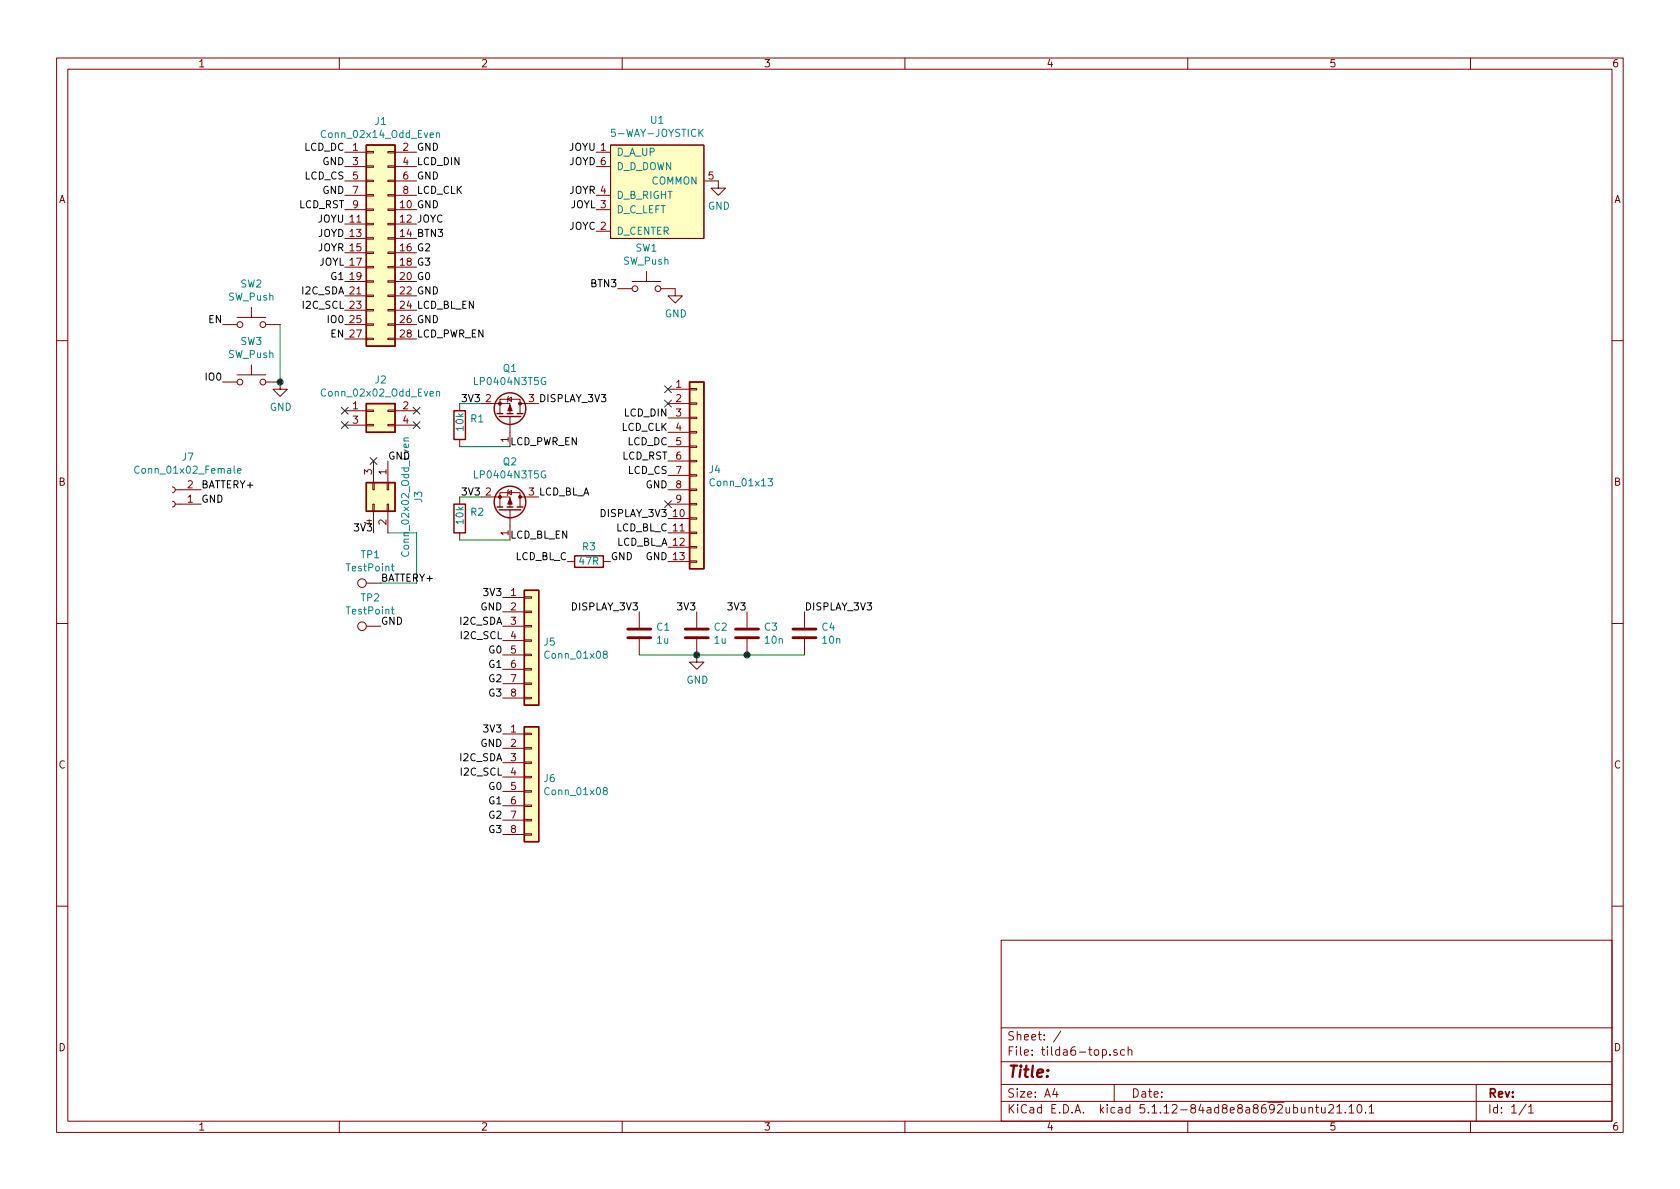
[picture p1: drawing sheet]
EESchema Schematic File Version 4
EELAYER 30 0
EELAYER END
$Descr A4 11693 8268
encoding utf-8
Sheet 1 1
Title ""
Date ""
Rev ""
Comp ""
Comment1 ""
Comment2 ""
Comment3 ""
Comment4 ""
$EndDescr
$Comp
L Connector_Generic:Conn_02x14_Odd_Even J1
U 1 1
P 2600 1650
F 0 "J1" H 2650 2467 50  0000 C CNN
F 1 "Conn_02x14_Odd_Even" H 2650 2376 50  0000 C CNN
F 2 "Connector_PinHeader_1.27mm:PinHeader_2x14_P1.27mm_Vertical_SMD" H 2600 1650 50  0001 C CNN
F 3 "~" H 2600 1650 50  0001 C CNN
	1    2600 1650
	1    0    0    -1  
$EndComp
$Comp
L Connector_Generic:Conn_02x02_Odd_Even J2
U 1 1
P 2600 2850
F 0 "J2" H 2650 3067 50  0000 C CNN
F 1 "Conn_02x02_Odd_Even" H 2650 2976 50  0000 C CNN
F 2 "Connector_PinHeader_1.27mm:PinHeader_2x02_P1.27mm_Vertical_SMD" H 2600 2850 50  0001 C CNN
F 3 "~" H 2600 2850 50  0001 C CNN
	1    2600 2850
	1    0    0    -1  
$EndComp
$Comp
L tilda6:5-WAY-JOYSTICK U1
U 1 1
P 4650 1250
F 0 "U1" H 4575 1675 50  0000 C CNN
F 1 "5-WAY-JOYSTICK" H 4575 1584 50  0000 C CNN
F 2 "tilda6:JOYSTICK-5-WAY" H 4350 1250 50  0001 C CNN
F 3 "" H 4350 1250 50  0001 C CNN
	1    4650 1250
	1    0    0    -1  
$EndComp
$Comp
L power:GND #PWR0101
U 1 1
P 5000 1250
F 0 "#PWR0101" H 5000 1000 50  0001 C CNN
F 1 "GND" H 5005 1077 50  0000 C CNN
F 2 "" H 5000 1250 50  0001 C CNN
F 3 "" H 5000 1250 50  0001 C CNN
	1    5000 1250
	1    0    0    -1  
$EndComp
Text Label 2400 1050 2    50   ~ 0
LCD_DC
Text Label 2400 1150 2    50   ~ 0
GND
Text Label 2400 1350 2    50   ~ 0
GND
Text Label 2900 1050 0    50   ~ 0
GND
Text Label 2900 1250 0    50   ~ 0
GND
Text Label 2900 1450 0    50   ~ 0
GND
Text Label 2400 1250 2    50   ~ 0
LCD_CS
Text Label 2400 1450 2    50   ~ 0
LCD_RST
Text Label 2400 1550 2    50   ~ 0
JOYU
Text Label 2400 1650 2    50   ~ 0
JOYD
Text Label 2400 1750 2    50   ~ 0
JOYR
Text Label 2400 1850 2    50   ~ 0
JOYL
Text Label 2900 1550 0    50   ~ 0
JOYC
Text Label 2900 1150 0    50   ~ 0
LCD_DIN
Text Label 2900 1350 0    50   ~ 0
LCD_CLK
Text Label 2900 1650 0    50   ~ 0
BTN3
Text Label 2900 1750 0    50   ~ 0
G2
Text Label 2900 1850 0    50   ~ 0
G3
Text Label 2900 1950 0    50   ~ 0
G0
Text Label 2400 1950 2    50   ~ 0
G1
Text Label 2400 2050 2    50   ~ 0
I2C_SDA
Text Label 2400 2150 2    50   ~ 0
I2C_SCL
Text Label 2900 2050 0    50   ~ 0
GND
Text Label 2900 2150 0    50   ~ 0
LCD_BL_EN
Text Label 2900 2250 0    50   ~ 0
GND
Text Label 2900 2350 0    50   ~ 0
LCD_PWR_EN
Text Label 2400 2250 2    50   ~ 0
IO0
Text Label 2400 2350 2    50   ~ 0
EN
Text Label 4150 1050 2    50   ~ 0
JOYU
Text Label 4150 1150 2    50   ~ 0
JOYD
Text Label 4150 1450 2    50   ~ 0
JOYL
Text Label 4150 1350 2    50   ~ 0
JOYR
Text Label 4150 1600 2    50   ~ 0
JOYC
$Comp
L Switch:SW_Push SW1
U 1 1
P 4500 2000
F 0 "SW1" H 4500 2285 50  0000 C CNN
F 1 "SW_Push" H 4500 2194 50  0000 C CNN
F 2 "Button_Switch_SMD:SW_Push_1P1T_NO_CK_KMR2" H 4500 2200 50  0001 C CNN
F 3 "~" H 4500 2200 50  0001 C CNN
	1    4500 2000
	1    0    0    -1  
$EndComp
$Comp
L power:GND #PWR0102
U 1 1
P 4700 2000
F 0 "#PWR0102" H 4700 1750 50  0001 C CNN
F 1 "GND" H 4705 1827 50  0000 C CNN
F 2 "" H 4700 2000 50  0001 C CNN
F 3 "" H 4700 2000 50  0001 C CNN
	1    4700 2000
	1    0    0    -1  
$EndComp
Text Label 4300 2000 2    50   ~ 0
BTN3
$Comp
L Connector_Generic:Conn_01x13 J4
U 1 1
P 4850 3300
F 0 "J4" H 4930 3342 50  0000 L CNN
F 1 "Conn_01x13" H 4930 3251 50  0000 L CNN
F 2 "corelib:ER-TFT-1.14" H 4850 3300 50  0001 C CNN
F 3 "~" H 4850 3300 50  0001 C CNN
	1    4850 3300
	1    0    0    -1  
$EndComp
NoConn ~ 4650 2700
NoConn ~ 4650 2800
NoConn ~ 4650 3500
Text Label 4650 2900 2    50   ~ 0
LCD_DIN
Text Label 4650 3000 2    50   ~ 0
LCD_CLK
Text Label 4650 3100 2    50   ~ 0
LCD_DC
Text Label 4650 3200 2    50   ~ 0
LCD_RST
Text Label 4650 3300 2    50   ~ 0
LCD_CS
Text Label 4650 3400 2    50   ~ 0
GND
Text Label 4650 3600 2    50   ~ 0
DISPLAY_3V3
Text Label 4650 3700 2    50   ~ 0
LCD_BL_C
Text Label 4650 3800 2    50   ~ 0
LCD_BL_A
$Comp
L Connector_Generic:Conn_01x08 J5
U 1 1
P 3700 4450
F 0 "J5" H 3780 4442 50  0000 L CNN
F 1 "Conn_01x08" H 3780 4351 50  0000 L CNN
F 2 "tilda6:XUNPU_FPC-05F-8PH20" H 3700 4450 50  0001 C CNN
F 3 "~" H 3700 4450 50  0001 C CNN
	1    3700 4450
	1    0    0    -1  
$EndComp
$Comp
L Connector_Generic:Conn_01x08 J6
U 1 1
P 3700 5400
F 0 "J6" H 3780 5392 50  0000 L CNN
F 1 "Conn_01x08" H 3780 5301 50  0000 L CNN
F 2 "tilda6:XUNPU_FPC-05F-8PH20" H 3700 5400 50  0001 C CNN
F 3 "~" H 3700 5400 50  0001 C CNN
	1    3700 5400
	1    0    0    -1  
$EndComp
Text Label 3500 4150 2    50   ~ 0
3V3
Text Label 3500 4250 2    50   ~ 0
GND
Text Label 3500 4350 2    50   ~ 0
I2C_SDA
Text Label 3500 4450 2    50   ~ 0
I2C_SCL
Text Label 3500 4550 2    50   ~ 0
G0
Text Label 3500 4650 2    50   ~ 0
G1
Text Label 3500 4750 2    50   ~ 0
G2
Text Label 3500 4850 2    50   ~ 0
G3
Text Label 3500 5100 2    50   ~ 0
3V3
Text Label 3500 5200 2    50   ~ 0
GND
Text Label 3500 5300 2    50   ~ 0
I2C_SDA
Text Label 3500 5400 2    50   ~ 0
I2C_SCL
Text Label 3500 5500 2    50   ~ 0
G0
Text Label 3500 5600 2    50   ~ 0
G1
Text Label 3500 5700 2    50   ~ 0
G2
Text Label 3500 5800 2    50   ~ 0
G3
Text Label 3350 2800 2    50   ~ 0
3V3
Text Label 3350 3450 2    50   ~ 0
3V3
$Comp
L Transistor_FET:TP0610T Q1
U 1 1
P 3550 2900
F 0 "Q1" V 3892 2900 50  0000 C CNN
F 1 "LP0404N3T5G" V 3801 2900 50  0000 C CNN
F 2 "Package_TO_SOT_SMD:SOT-883" H 3750 2825 50  0001 L CIN
F 3 "http://www.vishay.com/docs/70209/70209.pdf" H 3550 2900 50  0001 L CNN
	1    3550 2900
	0    1    -1   0   
$EndComp
Text Label 3550 3750 0    50   ~ 0
LCD_BL_EN
Text Label 3550 3100 0    50   ~ 0
LCD_PWR_EN
Text Label 3750 3450 0    50   ~ 0
LCD_BL_A
Text Label 3750 2800 0    50   ~ 0
DISPLAY_3V3
$Comp
L Device:R R2
U 1 1
P 3200 3600
F 0 "R2" H 3270 3646 50  0000 L CNN
F 1 "10k" V 3200 3550 50  0000 L CNN
F 2 "Resistor_SMD:R_0402_1005Metric" V 3130 3600 50  0001 C CNN
F 3 "~" H 3200 3600 50  0001 C CNN
	1    3200 3600
	1    0    0    -1  
$EndComp
Wire Wire Line
	3350 3450 3200 3450
Wire Wire Line
	3200 3750 3550 3750
$Comp
L Device:R R1
U 1 1
P 3200 2950
F 0 "R1" H 3270 2996 50  0000 L CNN
F 1 "10k" V 3200 2900 50  0000 L CNN
F 2 "Resistor_SMD:R_0402_1005Metric" V 3130 2950 50  0001 C CNN
F 3 "~" H 3200 2950 50  0001 C CNN
	1    3200 2950
	1    0    0    -1  
$EndComp
Wire Wire Line
	3200 2800 3350 2800
Wire Wire Line
	3200 3100 3550 3100
$Comp
L Transistor_FET:TP0610T Q2
U 1 1
P 3550 3550
F 0 "Q2" V 3892 3550 50  0000 C CNN
F 1 "LP0404N3T5G" V 3801 3550 50  0000 C CNN
F 2 "Package_TO_SOT_SMD:SOT-883" H 3750 3475 50  0001 L CIN
F 3 "http://www.vishay.com/docs/70209/70209.pdf" H 3550 3550 50  0001 L CNN
	1    3550 3550
	0    1    -1   0   
$EndComp
Text Label 3950 3900 2    50   ~ 0
LCD_BL_C
$Comp
L Device:R R3
U 1 1
P 4100 3900
F 0 "R3" V 4200 3900 50  0000 C CNN
F 1 "47R" V 4100 3900 50  0000 C CNN
F 2 "Resistor_SMD:R_0402_1005Metric" V 4030 3900 50  0001 C CNN
F 3 "~" H 4100 3900 50  0001 C CNN
	1    4100 3900
	0    -1   -1   0   
$EndComp
Text Label 4250 3900 0    50   ~ 0
GND
$Comp
L Connector:TestPoint TP1
U 1 1
P 2650 4050
F 0 "TP1" V 2845 4122 50  0000 C CNN
F 1 "TestPoint" V 2754 4122 50  0000 C CNN
F 2 "TestPoint:TestPoint_Pad_D3.0mm" H 2850 4050 50  0001 C CNN
F 3 "~" H 2850 4050 50  0001 C CNN
	1    2650 4050
	0    -1   -1   0   
$EndComp
Text Label 2650 4050 0    50   ~ 0
BATTERY+
$Comp
L Connector:TestPoint TP2
U 1 1
P 2650 4350
F 0 "TP2" V 2845 4422 50  0000 C CNN
F 1 "TestPoint" V 2754 4422 50  0000 C CNN
F 2 "TestPoint:TestPoint_Pad_D3.0mm" H 2850 4350 50  0001 C CNN
F 3 "~" H 2850 4350 50  0001 C CNN
	1    2650 4350
	0    -1   -1   0   
$EndComp
Text Label 2650 4350 0    50   ~ 0
GND
Text Label 2600 3700 2    50   ~ 0
3V3
Text Label 2700 3200 0    50   ~ 0
GND
Wire Wire Line
	2650 4050 2900 4050
Wire Wire Line
	2900 4050 2900 3700
$Comp
L Switch:SW_Push SW2
U 1 1
P 1750 2250
F 0 "SW2" H 1750 2535 50  0000 C CNN
F 1 "SW_Push" H 1750 2444 50  0000 C CNN
F 2 "tilda6:TS3735PA_250gf" H 1750 2450 50  0001 C CNN
F 3 "~" H 1750 2450 50  0001 C CNN
	1    1750 2250
	1    0    0    -1  
$EndComp
$Comp
L Switch:SW_Push SW3
U 1 1
P 1750 2650
F 0 "SW3" H 1750 2935 50  0000 C CNN
F 1 "SW_Push" H 1750 2844 50  0000 C CNN
F 2 "tilda6:TS3735PA_250gf" H 1750 2850 50  0001 C CNN
F 3 "~" H 1750 2850 50  0001 C CNN
	1    1750 2650
	1    0    0    -1  
$EndComp
Text Label 1550 2650 2    50   ~ 0
IO0
Text Label 1550 2250 2    50   ~ 0
EN
Wire Wire Line
	1950 2250 1950 2650
$Comp
L power:GND #PWR0103
U 1 1
P 1950 2650
F 0 "#PWR0103" H 1950 2400 50  0001 C CNN
F 1 "GND" H 1955 2477 50  0000 C CNN
F 2 "" H 1950 2650 50  0001 C CNN
F 3 "" H 1950 2650 50  0001 C CNN
	1    1950 2650
	1    0    0    -1  
$EndComp
Connection ~ 1950 2650
$Comp
L Device:C C1
U 1 1
P 4450 4400
F 0 "C1" H 4565 4446 50  0000 L CNN
F 1 "1u" H 4565 4355 50  0000 L CNN
F 2 "Capacitor_SMD:C_0402_1005Metric" H 4488 4250 50  0001 C CNN
F 3 "~" H 4450 4400 50  0001 C CNN
	1    4450 4400
	1    0    0    -1  
$EndComp
$Comp
L Device:C C2
U 1 1
P 4850 4400
F 0 "C2" H 4965 4446 50  0000 L CNN
F 1 "1u" H 4965 4355 50  0000 L CNN
F 2 "Capacitor_SMD:C_0402_1005Metric" H 4888 4250 50  0001 C CNN
F 3 "~" H 4850 4400 50  0001 C CNN
	1    4850 4400
	1    0    0    -1  
$EndComp
$Comp
L power:GND #PWR01
U 1 1
P 4850 4550
F 0 "#PWR01" H 4850 4300 50  0001 C CNN
F 1 "GND" H 4855 4377 50  0000 C CNN
F 2 "" H 4850 4550 50  0001 C CNN
F 3 "" H 4850 4550 50  0001 C CNN
	1    4850 4550
	1    0    0    -1  
$EndComp
Wire Wire Line
	4450 4550 4850 4550
Connection ~ 4850 4550
Text Label 4450 4250 2    50   ~ 0
DISPLAY_3V3
Text Label 4850 4250 2    50   ~ 0
3V3
$Comp
L Device:C C3
U 1 1
P 5200 4400
F 0 "C3" H 5315 4446 50  0000 L CNN
F 1 "10n" H 5315 4355 50  0000 L CNN
F 2 "Capacitor_SMD:C_0402_1005Metric" H 5238 4250 50  0001 C CNN
F 3 "~" H 5200 4400 50  0001 C CNN
	1    5200 4400
	1    0    0    -1  
$EndComp
$Comp
L Device:C C4
U 1 1
P 5600 4400
F 0 "C4" H 5715 4446 50  0000 L CNN
F 1 "10n" H 5715 4355 50  0000 L CNN
F 2 "Capacitor_SMD:C_0402_1005Metric" H 5638 4250 50  0001 C CNN
F 3 "~" H 5600 4400 50  0001 C CNN
	1    5600 4400
	1    0    0    -1  
$EndComp
Wire Wire Line
	4850 4550 5200 4550
Connection ~ 5200 4550
Wire Wire Line
	5200 4550 5600 4550
Text Label 5200 4250 2    50   ~ 0
3V3
Text Label 5600 4250 0    50   ~ 0
DISPLAY_3V3
$Comp
L Connector_Generic:Conn_02x02_Odd_Even J3
U 1 1
P 2700 3400
F 0 "J3" H 2750 3617 50  0000 C CNN
F 1 "Conn_02x02_Odd_Even" H 2750 3526 50  0000 C CNN
F 2 "Connector_PinHeader_1.27mm:PinHeader_2x02_P1.27mm_Vertical_SMD" H 2700 3400 50  0001 C CNN
F 3 "~" H 2700 3400 50  0001 C CNN
	1    2700 3400
	0    1    1    0   
$EndComp
Wire Wire Line
	2700 3700 2900 3700
NoConn ~ 2600 3200
NoConn ~ 2400 2850
NoConn ~ 2400 2950
NoConn ~ 2900 2850
NoConn ~ 2900 2950
Text Label 4650 3900 2    50   ~ 0
GND
$Comp
L Connector:Conn_01x02_Female J7
U 1 1
P 1200 3500
F 0 "J7" H 1092 3175 50  0000 C CNN
F 1 "Conn_01x02_Female" H 1092 3266 50  0000 C CNN
F 2 "Connector_JST:JST_SH_SM02B-SRSS-TB_1x02-1MP_P1.00mm_Horizontal" H 1200 3500 50  0001 C CNN
F 3 "~" H 1200 3500 50  0001 C CNN
	1    1200 3500
	-1   0    0    1   
$EndComp
Text Label 1400 3400 0    50   ~ 0
BATTERY+
Text Label 1400 3500 0    50   ~ 0
GND
$EndSCHEMATC
